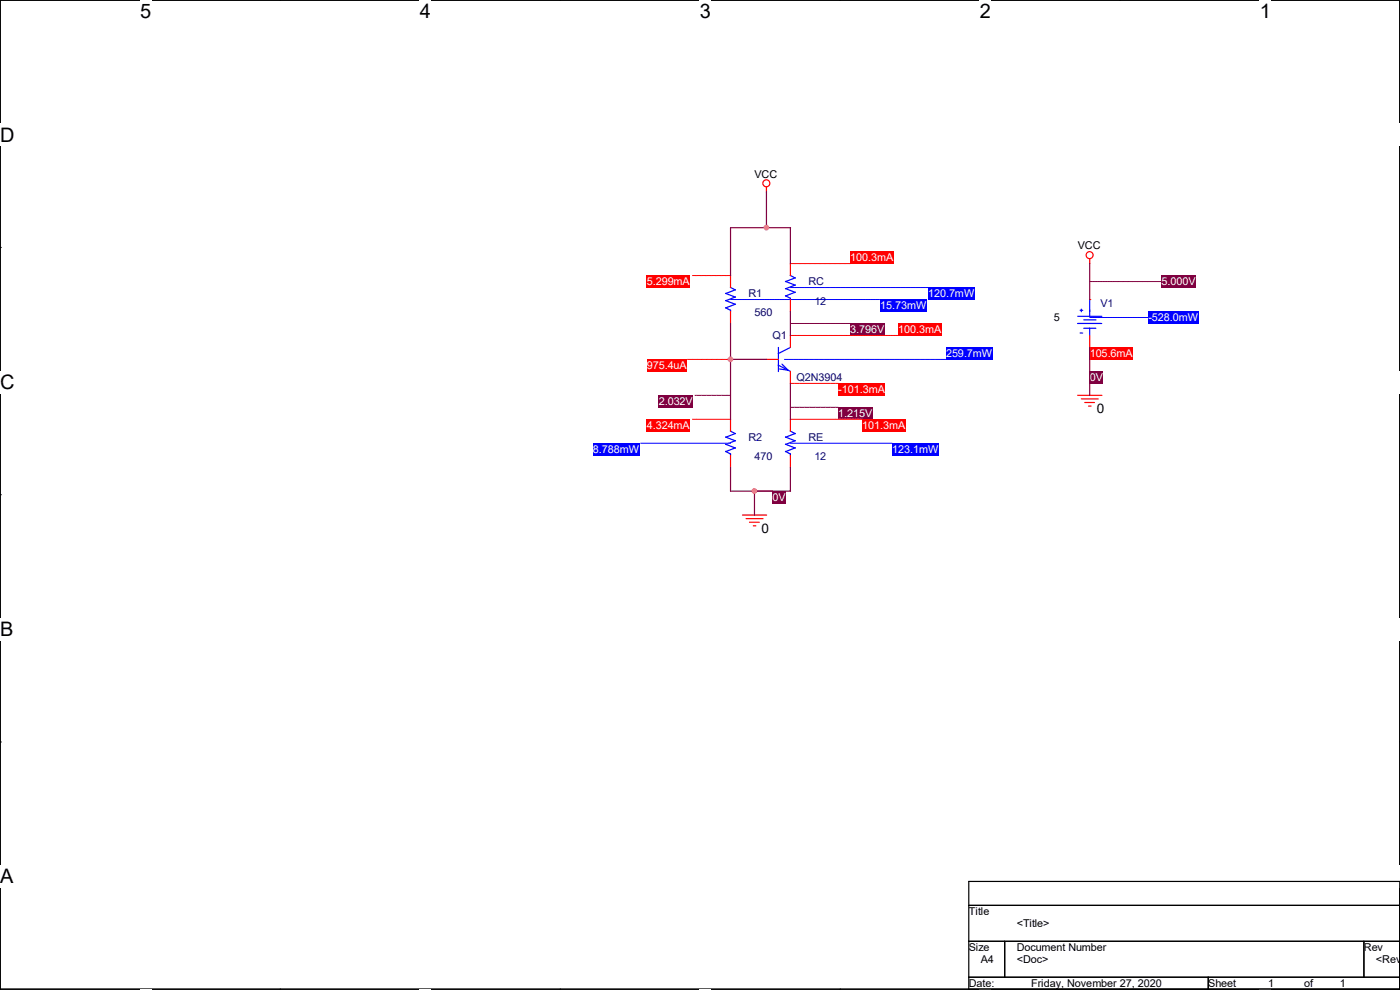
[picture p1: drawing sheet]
<svg xmlns="http://www.w3.org/2000/svg" width="297mm" height="210mm" viewBox="0 0 297 210" stroke-linecap="round" stroke-linejoin="round" font-family="sans-serif">
<path d="M0 0h297v209.8h-297z" fill="none" stroke="#000" stroke-width=".25"/>
<g fill="#fff">
<path d="M29.7 0h2.4v4.8h-2.4z"/>
<path d="M29.7 209.8h2.4v.2h-2.4z"/>
</g>
<path d="M59.4 0h.1M59.4 209.8h.1" fill="none" stroke="#000" stroke-width=".25"/>
<g fill="#fff">
<path d="M89.1 0h2.3v4.8h-2.3z"/>
<path d="M89.1 209.8h2.3v.2h-2.3z"/>
</g>
<path d="M118.8 0h.1M118.8 209.8h.1" fill="none" stroke="#000" stroke-width=".25"/>
<g fill="#fff">
<path d="M148.5 0h2.3v4.8h-2.3z"/>
<path d="M148.5 209.8h2.3v.2h-2.3z"/>
</g>
<path d="M178.2 0h.1M178.2 209.8h.1" fill="none" stroke="#000" stroke-width=".25"/>
<g fill="#fff">
<path d="M207.9 0h2.3v4.8h-2.3z"/>
<path d="M207.9 209.8h2.3v.2h-2.3z"/>
</g>
<path d="M237.6 0h.1M237.6 209.8h.1" fill="none" stroke="#000" stroke-width=".25"/>
<g fill="#fff">
<path d="M267.3 0h2.3v4.8h-2.3z"/>
<path d="M267.3 209.8h2.3v.2h-2.3z"/>
<path d="M0 26.2h3.1v4.8h-3.1z"/>
<path d="M297 26.2v4.8z"/>
<path d="M0 78.7h3.1v4.7h-3.1z"/>
<path d="M297 78.7v4.7z"/>
</g>
<path d="M0 52.5h.1M297 52.5h.1" fill="none" stroke="#000" stroke-width=".25"/>
<g fill="#fff">
<path d="M0 131.1h2.9v4.8h-2.9z"/>
<path d="M297 131.1v4.8z"/>
</g>
<path d="M0 104.9h.1M297 104.9h.1" fill="none" stroke="#000" stroke-width=".25"/>
<g fill="#fff">
<path d="M0 183.6h2.9v4.7h-2.9z"/>
<path d="M296.9 183.6h.1v4.7h-.1z"/>
</g>
<path d="M0 157.4h.1M297 157.4h.1" fill="none" stroke="#000" stroke-width=".25"/>
<path d="M160.1 104.2h3.8" fill="none" stroke="#fff" stroke-width=".21"/>
<path d="M160.1 104.2h3.8" fill="none" stroke="#800040" stroke-width=".21"/>
<path d="M163.9 104.2h2.8v2.6h-2.8z" fill="#800040"/>
<path d="M231.2 78.8h.1" fill="none" stroke="#fff" stroke-width=".21"/>
<path d="M231.2 78.8h.1" fill="none" stroke="#800040" stroke-width=".21"/>
<path d="M231.2 78.8h2.8v2.6h-2.8z" fill="#800040"/>
<path d="M231.2 59.7h15.2" fill="none" stroke="#fff" stroke-width=".21"/>
<path d="M231.2 59.7h15.2" fill="none" stroke="#800040" stroke-width=".21"/>
<path d="M246.4 58.5h7.3v2.5h-7.3z" fill="#800040"/>
<path d="M147.4 83.9h7.6" fill="none" stroke="#fff" stroke-width=".21"/>
<path d="M147.4 83.9h7.6" fill="none" stroke="#800040" stroke-width=".21"/>
<path d="M139.7 83.9h7.3v2.5h-7.3z" fill="#800040"/>
<path d="M167.7 68.6h12.7" fill="none" stroke="#fff" stroke-width=".21"/>
<path d="M167.7 68.6h12.7" fill="none" stroke="#800040" stroke-width=".21"/>
<path d="M180.4 68.6h7.2v2.6h-7.2z" fill="#800040"/>
<path d="M167.7 86.4h10.1" fill="none" stroke="#fff" stroke-width=".21"/>
<path d="M167.7 86.4h10.1" fill="none" stroke="#800040" stroke-width=".21"/>
<path d="M177.8 86.4h7.3v2.6h-7.3z" fill="#800040"/>
<path d="M205.5 187h91.5v22.8h-91.5zM205.5 192.1h91.5M205.5 199.7h91.5M213.1 199.7v7.6M289.3 199.7v7.6M205.5 207.3h91.5M256.3 207.3v2.5" fill="none" stroke="#000" stroke-width=".25"/>
<g fill="none" stroke="#f00" stroke-width=".25">
<path d="M162.6 39.7v1M231.2 54.9v1.1M228.6 83.9h5.2M229.4 84.6h3.6M230.1 85.4h2.1M230.9 86.1h.6M157.5 109.3h5.1M158.3 110h3.6M159 110.8h2.1M159.8 111.5h.6"/>
<circle cx="162.6" cy="38.9" r=".74"/>
<circle cx="231.2" cy="54.1" r=".74"/>
</g>
<path d="M228.6 68.6h5.1M228.6 67.1h5.2M229.2 65.8h.5M229.2 70.7h.5M229.4 65.6v.5M229.9 67.9h2.6M229.9 69.6h2.6M231.2 63.5v3.6M231.2 69.6v1.6" fill="none" stroke="#00f" stroke-width=".25"/>
<path d="M231.2 67.4h12.4" fill="none" stroke="#fff" stroke-width=".21"/>
<path d="M231.2 67.4h12.4" fill="none" stroke="#00f" stroke-width=".21"/>
<path d="M243.6 66.1h10.7v2.6h-10.7z" fill="#00f"/>
<path d="M231.2 73.7h.1" fill="none" stroke="#fff" stroke-width=".21"/>
<path d="M231.2 73.7h.1" fill="none" stroke="#f00" stroke-width=".21"/>
<path d="M231.2 73.7h9.1v2.6h-9.1z" fill="#f00"/>
<path d="M231.2 63.5h.1M231.2 71.2v2.5" fill="none" stroke="#f00" stroke-width=".25"/>
<path d="M165.1 77.5l2.6 1.3M165.1 73.7v5.1M165.9 77.3l1.3 1.2-1.8-.2M167.7 73.7l-2.6 1.3" fill="none" stroke="#00f" stroke-width=".25"/>
<path d="M166.4 76.2h34.3" fill="none" stroke="#fff" stroke-width=".21"/>
<path d="M166.4 76.2h34.3" fill="none" stroke="#00f" stroke-width=".21"/>
<path d="M200.7 73.7h9.9v2.6h-9.9z" fill="#00f"/>
<path d="M145.8 76.2h16.8" fill="none" stroke="#fff" stroke-width=".21"/>
<path d="M145.8 76.2h16.8" fill="none" stroke="#f00" stroke-width=".21"/>
<path d="M137.2 76.2h8.5v2.6h-8.5z" fill="#f00"/>
<path d="M167.7 71.2h22.8" fill="none" stroke="#fff" stroke-width=".21"/>
<path d="M167.7 71.2h22.8" fill="none" stroke="#f00" stroke-width=".21"/>
<path d="M190.5 68.6h9.2v2.6h-9.2z" fill="#f00"/>
<path d="M167.7 81.3h10.1" fill="none" stroke="#fff" stroke-width=".21"/>
<path d="M167.7 81.3h10.1" fill="none" stroke="#f00" stroke-width=".21"/>
<path d="M177.8 81.3h9.9v2.6h-9.9z" fill="#f00"/>
<path d="M162.6 76.2h2.5M167.7 71.2v2.5M167.7 78.8v2.5" fill="none" stroke="#f00" stroke-width=".25"/>
<path d="M153.9 65.3l1.1 .5M153.9 63.8l2.1 .8M153.9 62.2l2.1 .8M154.9 61l1.1 .5M155 65.8v.3M156 64.5l-2 .8M156 63l-2 .8M156 61.5l-2 .8" fill="none" stroke="#00f" stroke-width=".25"/>
<path d="M155 63.5h31.7" fill="none" stroke="#fff" stroke-width=".21"/>
<path d="M155 63.5h31.7" fill="none" stroke="#00f" stroke-width=".21"/>
<path d="M186.7 63.5h9.9v2.6h-9.9z" fill="#00f"/>
<path d="M146.9 58.5h8.1" fill="none" stroke="#fff" stroke-width=".21"/>
<path d="M146.9 58.5h8.1" fill="none" stroke="#f00" stroke-width=".21"/>
<path d="M137.2 58.5h9.1v2.5h-9.1z" fill="#f00"/>
<path d="M155 58.5v2.5M155 66.1v2.5" fill="none" stroke="#f00" stroke-width=".25"/>
<path d="M153.9 95.8l1.1 .5M153.9 94.2l2.1 .8M153.9 92.7l2.1 .8M154.9 91.4l1.1 .6M155 96.3v.3M156 95l-2 .8M156 93.5l-2 .8M156 91.9l-2 .9" fill="none" stroke="#00f" stroke-width=".25"/>
<path d="M135.9 94h19.1" fill="none" stroke="#fff" stroke-width=".21"/>
<path d="M135.9 94h19.1" fill="none" stroke="#00f" stroke-width=".21"/>
<path d="M125.8 94h9.9v2.6h-9.9z" fill="#00f"/>
<path d="M146.9 88.9h8.1" fill="none" stroke="#fff" stroke-width=".21"/>
<path d="M146.9 88.9h8.1" fill="none" stroke="#f00" stroke-width=".21"/>
<path d="M137.2 88.9h9.1v2.6h-9.1z" fill="#f00"/>
<path d="M155 88.9v2.6M155 96.6v2.5" fill="none" stroke="#f00" stroke-width=".25"/>
<path d="M166.6 59.7l2.1 .8M167.6 58.4l1.1 .6M168.7 58.9l-2 .8M166.6 62.7l1.1 .6M166.6 61.2l2.1 .8M167.7 63.2v.3M168.7 62l-2 .8M168.7 60.5l-2 .8" fill="none" stroke="#00f" stroke-width=".25"/>
<path d="M167.7 61h29.2" fill="none" stroke="#fff" stroke-width=".21"/>
<path d="M167.7 61h29.2" fill="none" stroke="#00f" stroke-width=".21"/>
<path d="M196.9 61h9.9v2.6h-9.9z" fill="#00f"/>
<path d="M167.7 55.9h12.7" fill="none" stroke="#fff" stroke-width=".21"/>
<path d="M167.7 55.9h12.7" fill="none" stroke="#f00" stroke-width=".21"/>
<path d="M180.4 53.4h9.1v2.6h-9.1z" fill="#f00"/>
<path d="M167.7 55.9v2.6M167.7 63.5v2.6" fill="none" stroke="#f00" stroke-width=".25"/>
<path d="M166.6 95.8l1.1 .5M166.6 94.2l2.1 .8M166.6 92.7l2.1 .8M167.6 91.4l1.1 .6M167.7 96.3v.3M168.7 95l-2 .8M168.7 93.5l-2 .8M168.7 91.9l-2 .9" fill="none" stroke="#00f" stroke-width=".25"/>
<path d="M167.7 94h21.6" fill="none" stroke="#fff" stroke-width=".21"/>
<path d="M167.7 94h21.6" fill="none" stroke="#00f" stroke-width=".21"/>
<path d="M189.3 94h9.9v2.6h-9.9z" fill="#00f"/>
<path d="M167.7 88.9h15.2" fill="none" stroke="#fff" stroke-width=".21"/>
<path d="M167.7 88.9h15.2" fill="none" stroke="#f00" stroke-width=".21"/>
<path d="M182.9 88.9h9.2v2.6h-9.2z" fill="#f00"/>
<path d="M167.7 88.9v2.6M167.7 96.6v2.5" fill="none" stroke="#f00" stroke-width=".25"/>
<path d="M162.6 40.7v7.6M167.7 56v-7.7h-12.7v10.2M231.2 55.9v7.7M155 76.2h7.6M155 68.6v20.4M167.7 66.1v5.1M231.2 73.7v10.2M155 99.1v5.1M167.7 81.3v7.7M167.7 99.1v5.1M155 104.2h12.7M160.1 104.2v5.1" fill="none" stroke="#800040" stroke-width=".25"/>
<g fill="#f0f" stroke="#f0f" stroke-width=".25">
<circle cx="155" cy="76.2" r=".49"/>
<circle cx="160" cy="104.2" r=".49"/>
<circle cx="162.6" cy="48.3" r=".49"/>
</g>
<g font-size="4.2">
<text x="29.7" y="3.9">5</text>
<text x="89.1" y="3.9">4</text>
<text x="148.5" y="3.9">3</text>
<text x="207.9" y="3.9">2</text>
<text x="267.3" y="3.9">1</text>
<text x="0" y="30.1">D</text>
<text x="0" y="82.5">C</text>
<text x="0" y="135">B</text>
<text x="0" y="187.4">A</text>
<text x="297" y="187.4">A</text>
</g>
<g font-size="2.8">
<text x="232.7" y="87.7">0</text>
<text x="161.6" y="113.1">0</text>
</g>
<g font-size="2.3">
<text x="160.1" y="37.7">VCC</text>
<text x="228.6" y="52.9">VCC</text>
<text x="223.6" y="68.2">5</text>
<text x="205.5" y="194.1">Title</text>
<text x="215.7" y="196.7">&lt;Title&gt;</text>
<text x="205.5" y="201.8">Size</text>
<text x="215.7" y="201.8">Document Number</text>
<text x="289.3" y="201.8">Rev</text>
<text x="205.5" y="209.4">Date:</text>
<text x="208.1" y="204.3">A4</text>
<text x="215.7" y="204.3">&lt;Doc&gt;</text>
<text x="218.7" y="209.4">Friday, November 27, 2020</text>
<text x="256.3" y="209.4">Sheet</text>
<text x="269" y="209.4">1</text>
<text x="276.7" y="209.4">of</text>
<text x="284.3" y="209.4">1</text>
<text x="291.9" y="204.3">&lt;RevC</text>
</g>
<g font-size="2.3" fill="#fff">
<text x="180.4" y="55.5">100.3mA</text>
<text x="137.2" y="60.5">5.299mA</text>
<text x="186.7" y="65.6">15.73mW</text>
<text x="196.9" y="63.1">120.7mW</text>
<text x="246.4" y="60.5">5.000V</text>
<text x="180.4" y="70.7">3.796V</text>
<text x="190.5" y="70.7">100.3mA</text>
<text x="243.6" y="68.2">-528.0mW</text>
<text x="200.7" y="75.8">259.7mW</text>
<text x="231.2" y="75.8">105.6mA</text>
<text x="137.2" y="78.3">975.4uA</text>
<text x="177.8" y="83.4">-101.3mA</text>
<text x="231.2" y="80.9">0V</text>
<text x="139.7" y="85.9">2.032V</text>
<text x="177.8" y="88.5">1.215V</text>
<text x="137.2" y="91">4.324mA</text>
<text x="182.9" y="91">101.3mA</text>
<text x="125.8" y="96.1">8.788mW</text>
<text x="189.3" y="96.1">123.1mW</text>
<text x="163.9" y="106.3">0V</text>
</g>
<g font-size="2.3" fill="#000080">
<text x="158.8" y="63.1">R1</text>
<text x="171.5" y="60.5">RC</text>
<text x="172.8" y="64.6">12</text>
<text x="233.5" y="65.1">V1</text>
<text x="160.1" y="67.1">560</text>
<text x="163.9" y="72">Q1</text>
<text x="169" y="80.9">Q2N3904</text>
<text x="158.8" y="93.6">R2</text>
<text x="171.5" y="93.6">RE</text>
<text x="160.1" y="97.6">470</text>
<text x="172.8" y="97.6">12</text>
</g>
</svg>
